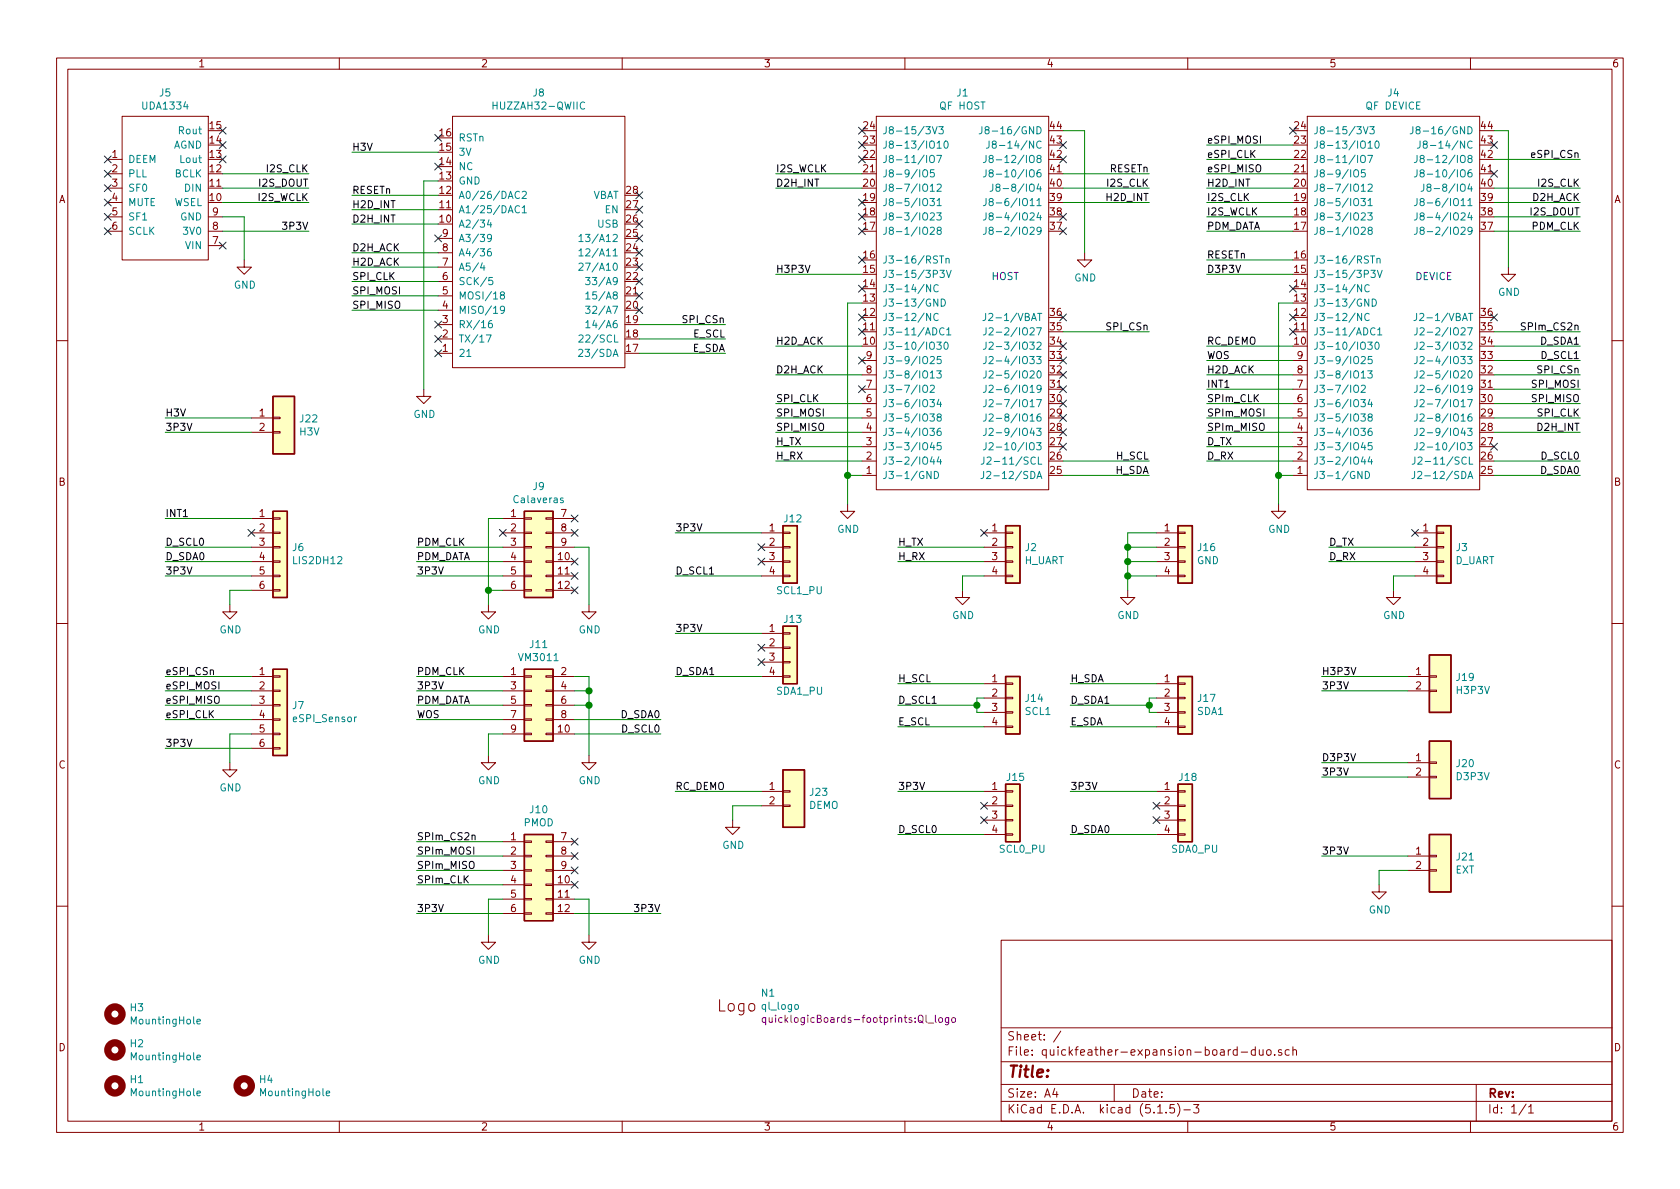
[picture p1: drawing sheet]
EESchema Schematic File Version 4
EELAYER 30 0
EELAYER END
$Descr A4 11693 8268
encoding utf-8
Sheet 1 1
Title ""
Date ""
Rev ""
Comp ""
Comment1 ""
Comment2 ""
Comment3 ""
Comment4 ""
$EndDescr
$Comp
L quicklogicBoardsSympbols:QuickFeather J1
U 1 1
P 6100 3400
F 0 "J1" H 6700 6165 50  0000 C CNN
F 1 "QF HOST" H 6700 6074 50  0000 C CNN
F 2 "quicklogicBoards-footprints:quickfeather" H 6700 6100 50  0001 C CNN
F 3 "" H 6700 6100 50  0001 C CNN
	1    6100 3400
	1    0    0    -1  
$EndComp
$Comp
L quicklogicBoardsSympbols:QuickFeather J4
U 1 1
P 9100 3400
F 0 "J4" H 9700 6165 50  0000 C CNN
F 1 "QF DEVICE" H 9700 6074 50  0000 C CNN
F 2 "quicklogicBoards-footprints:quickfeather" H 9700 6100 50  0001 C CNN
F 3 "" H 9700 6100 50  0001 C CNN
	1    9100 3400
	1    0    0    -1  
$EndComp
$Comp
L quicklogicBoardsSympbols:UDA1334 J5
U 1 1
P 1150 1900
F 0 "J5" H 1150 3165 50  0000 C CNN
F 1 "UDA1334" H 1150 3074 50  0000 C CNN
F 2 "quicklogicBoards-footprints:uda1334" H 1150 1800 50  0001 C CNN
F 3 "" H 1150 1800 50  0001 C CNN
	1    1150 1900
	1    0    0    -1  
$EndComp
$Comp
L quicklogicBoardsSympbols:1x4_Conn J2
U 1 1
P 7050 4300
F 0 "J2" H 7130 4800 50  0000 L CNN
F 1 "H_UART" H 7130 4709 50  0000 L CNN
F 2 "quicklogicBoards-footprints:1x4_Conn" H 7050 5000 50  0001 C CNN
F 3 "" H 7050 5000 50  0001 C CNN
	1    7050 4300
	1    0    0    -1  
$EndComp
$Comp
L quicklogicBoardsSympbols:1x4_Conn J3
U 1 1
P 10050 4300
F 0 "J3" H 10130 4800 50  0000 L CNN
F 1 "D_UART" H 10130 4709 50  0000 L CNN
F 2 "quicklogicBoards-footprints:1x4_Conn" H 10050 5000 50  0001 C CNN
F 3 "" H 10050 5000 50  0001 C CNN
	1    10050 4300
	1    0    0    -1  
$EndComp
Text Notes 6900 1950 0    50   ~ 0
HOST
Text Notes 9850 1950 0    50   ~ 0
DEVICE
Wire Wire Line
	5400 2800 6000 2800
Text Label 5400 2800 0    50   ~ 0
SPI_CLK
Wire Wire Line
	5400 3000 6000 3000
Text Label 5400 3000 0    50   ~ 0
SPI_MISO
Wire Wire Line
	5400 2900 6000 2900
Text Label 5400 2900 0    50   ~ 0
SPI_MOSI
Wire Wire Line
	7400 2300 8000 2300
Text Label 8000 2300 2    50   ~ 0
SPI_CSn
Wire Wire Line
	7400 1400 8000 1400
Text Label 8000 1400 2    50   ~ 0
H2D_INT
Wire Wire Line
	7400 1200 8000 1200
Text Label 8000 1200 2    50   ~ 0
RESETn
Wire Wire Line
	5400 1300 6000 1300
Text Label 5400 1300 0    50   ~ 0
D2H_INT
Wire Wire Line
	5400 2600 6000 2600
Text Label 5400 2600 0    50   ~ 0
D2H_ACK
Wire Wire Line
	5400 2400 6000 2400
Text Label 5400 2400 0    50   ~ 0
H2D_ACK
$Comp
L power:GND #PWR02
U 1 1
P 5900 3500
F 0 "#PWR02" H 5900 3250 50  0001 C CNN
F 1 "GND" H 5905 3327 50  0000 C CNN
F 2 "" H 5900 3500 50  0001 C CNN
F 3 "" H 5900 3500 50  0001 C CNN
	1    5900 3500
	1    0    0    -1  
$EndComp
Wire Wire Line
	6000 3300 5900 3300
Wire Wire Line
	5900 3300 5900 3500
Wire Wire Line
	6000 2100 5900 2100
Wire Wire Line
	5900 2100 5900 3300
Connection ~ 5900 3300
Wire Wire Line
	7400 900  7550 900 
Wire Wire Line
	7550 900  7550 1750
$Comp
L power:GND #PWR03
U 1 1
P 7550 1750
F 0 "#PWR03" H 7550 1500 50  0001 C CNN
F 1 "GND" H 7555 1577 50  0000 C CNN
F 2 "" H 7550 1750 50  0001 C CNN
F 3 "" H 7550 1750 50  0001 C CNN
	1    7550 1750
	1    0    0    -1  
$EndComp
Wire Wire Line
	7400 1300 8000 1300
Text Label 8000 1300 2    50   ~ 0
I2S_CLK
Wire Wire Line
	5400 1200 6000 1200
Text Label 5400 1200 0    50   ~ 0
I2S_WCLK
NoConn ~ 7400 1000
NoConn ~ 7400 1100
NoConn ~ 7400 1500
NoConn ~ 7400 1600
NoConn ~ 6000 1000
NoConn ~ 6000 1100
NoConn ~ 6000 1400
NoConn ~ 6000 1500
NoConn ~ 6000 1600
NoConn ~ 6000 1800
NoConn ~ 6000 2000
NoConn ~ 6000 2200
NoConn ~ 6000 2300
NoConn ~ 6000 2500
NoConn ~ 6000 2700
Wire Wire Line
	5400 3100 6000 3100
Text Label 5400 3100 0    50   ~ 0
H_TX
Wire Wire Line
	5400 3200 6000 3200
Text Label 5400 3200 0    50   ~ 0
H_RX
Wire Wire Line
	8400 3100 9000 3100
Text Label 8400 3100 0    50   ~ 0
D_TX
Wire Wire Line
	8400 3200 9000 3200
Text Label 8400 3200 0    50   ~ 0
D_RX
$Comp
L power:GND #PWR04
U 1 1
P 8900 3500
F 0 "#PWR04" H 8900 3250 50  0001 C CNN
F 1 "GND" H 8905 3327 50  0000 C CNN
F 2 "" H 8900 3500 50  0001 C CNN
F 3 "" H 8900 3500 50  0001 C CNN
	1    8900 3500
	1    0    0    -1  
$EndComp
Wire Wire Line
	9000 3300 8900 3300
Wire Wire Line
	8900 3300 8900 3500
Wire Wire Line
	10400 2900 11000 2900
Text Label 11000 2900 2    50   ~ 0
SPI_CLK
Wire Wire Line
	10400 2800 11000 2800
Text Label 11000 2800 2    50   ~ 0
SPI_MISO
Wire Wire Line
	10400 2700 11000 2700
Text Label 11000 2700 2    50   ~ 0
SPI_MOSI
Wire Wire Line
	10400 2600 11000 2600
Text Label 11000 2600 2    50   ~ 0
SPI_CSn
Wire Wire Line
	10400 1400 11000 1400
Text Label 11000 1400 2    50   ~ 0
D2H_ACK
Wire Wire Line
	10400 3000 11000 3000
Text Label 11000 3000 2    50   ~ 0
D2H_INT
Wire Wire Line
	10400 1500 11000 1500
Text Label 11000 1500 2    50   ~ 0
I2S_DOUT
Wire Wire Line
	8400 1300 9000 1300
Text Label 8400 1300 0    50   ~ 0
H2D_INT
Wire Wire Line
	8400 2600 9000 2600
Text Label 8400 2600 0    50   ~ 0
H2D_ACK
Wire Wire Line
	8400 1800 9000 1800
Text Label 8400 1800 0    50   ~ 0
RESETn
Wire Wire Line
	8400 1400 9000 1400
Text Label 8400 1400 0    50   ~ 0
I2S_CLK
Wire Wire Line
	8400 1500 9000 1500
Text Label 8400 1500 0    50   ~ 0
I2S_WCLK
Wire Wire Line
	10400 1300 11000 1300
Text Label 11000 1300 2    50   ~ 0
I2S_CLK
NoConn ~ 9000 2000
NoConn ~ 9000 2200
NoConn ~ 9000 2300
NoConn ~ 10400 1000
NoConn ~ 10400 1200
NoConn ~ 10400 2200
NoConn ~ 10400 3100
$Comp
L power:GND #PWR05
U 1 1
P 10500 1850
F 0 "#PWR05" H 10500 1600 50  0001 C CNN
F 1 "GND" H 10505 1677 50  0000 C CNN
F 2 "" H 10500 1850 50  0001 C CNN
F 3 "" H 10500 1850 50  0001 C CNN
	1    10500 1850
	1    0    0    -1  
$EndComp
Wire Wire Line
	10400 900  10500 900 
Wire Wire Line
	10500 900  10500 1850
Wire Wire Line
	9000 2100 8900 2100
Wire Wire Line
	8900 2100 8900 3300
Connection ~ 8900 3300
Wire Wire Line
	1550 1600 2150 1600
Text Label 2150 1600 2    50   ~ 0
3P3V
Wire Wire Line
	1550 1400 2150 1400
Text Label 2150 1400 2    50   ~ 0
I2S_WCLK
Wire Wire Line
	1550 1300 2150 1300
Text Label 2150 1300 2    50   ~ 0
I2S_DOUT
Wire Wire Line
	1550 1200 2150 1200
Text Label 2150 1200 2    50   ~ 0
I2S_CLK
$Comp
L power:GND #PWR06
U 1 1
P 1700 1800
F 0 "#PWR06" H 1700 1550 50  0001 C CNN
F 1 "GND" H 1705 1627 50  0000 C CNN
F 2 "" H 1700 1800 50  0001 C CNN
F 3 "" H 1700 1800 50  0001 C CNN
	1    1700 1800
	1    0    0    -1  
$EndComp
Wire Wire Line
	1550 1500 1700 1500
Wire Wire Line
	1700 1500 1700 1800
NoConn ~ 1550 900 
NoConn ~ 1550 1000
NoConn ~ 1550 1100
NoConn ~ 1550 1700
NoConn ~ 750  1100
NoConn ~ 750  1200
NoConn ~ 750  1300
NoConn ~ 750  1400
NoConn ~ 750  1500
NoConn ~ 750  1600
Wire Wire Line
	6250 3800 6850 3800
Text Label 6250 3800 0    50   ~ 0
H_TX
Wire Wire Line
	9250 3800 9850 3800
Text Label 9250 3800 0    50   ~ 0
D_TX
Wire Wire Line
	6250 3900 6850 3900
Text Label 6250 3900 0    50   ~ 0
H_RX
Wire Wire Line
	9250 3900 9850 3900
Text Label 9250 3900 0    50   ~ 0
D_RX
$Comp
L power:GND #PWR01
U 1 1
P 9700 4100
F 0 "#PWR01" H 9700 3850 50  0001 C CNN
F 1 "GND" H 9705 3927 50  0000 C CNN
F 2 "" H 9700 4100 50  0001 C CNN
F 3 "" H 9700 4100 50  0001 C CNN
	1    9700 4100
	1    0    0    -1  
$EndComp
Wire Wire Line
	9850 4000 9700 4000
Wire Wire Line
	9700 4000 9700 4100
Wire Wire Line
	6850 4000 6700 4000
NoConn ~ 6850 3700
NoConn ~ 9850 3700
NoConn ~ 7400 2200
NoConn ~ 7400 2400
NoConn ~ 7400 2500
NoConn ~ 7400 2600
NoConn ~ 7400 2700
NoConn ~ 7400 2800
NoConn ~ 7400 2900
NoConn ~ 7400 3000
NoConn ~ 7400 3100
$Comp
L quicklogicBoardsSympbols:huzzah32 J8
U 1 1
P 3150 2550
F 0 "J8" H 3750 4465 50  0000 C CNN
F 1 "HUZZAH32-QWIIC" H 3750 4374 50  0000 C CNN
F 2 "quicklogicBoards-footprints:huzzah32" H 3725 4375 50  0001 C CNN
F 3 "" H 3725 4375 50  0001 C CNN
	1    3150 2550
	1    0    0    -1  
$EndComp
$Comp
L quicklogicBoardsSympbols:2x6_Conn J9
U 1 1
P 3700 4200
F 0 "J9" H 3750 5025 50  0000 C CNN
F 1 "Calaveras" H 3750 4934 50  0000 C CNN
F 2 "quicklogicBoards-footprints:2x6_Conn" H 3800 4900 50  0001 C CNN
F 3 "" H 3800 4900 50  0001 C CNN
	1    3700 4200
	1    0    0    -1  
$EndComp
$Comp
L quicklogicBoardsSympbols:2x5_Conn J11
U 1 1
P 3800 5300
F 0 "J11" H 3750 6125 50  0000 C CNN
F 1 "VM3011" H 3750 6034 50  0000 C CNN
F 2 "quicklogicBoards-footprints:2x5_Conn" H 3800 6000 50  0001 C CNN
F 3 "" H 3800 6000 50  0001 C CNN
	1    3800 5300
	1    0    0    -1  
$EndComp
$Comp
L quicklogicBoardsSympbols:2x6_Conn J10
U 1 1
P 3700 6450
F 0 "J10" H 3750 7275 50  0000 C CNN
F 1 "PMOD" H 3750 7184 50  0000 C CNN
F 2 "quicklogicBoards-footprints:2x6_Conn" H 3800 7150 50  0001 C CNN
F 3 "" H 3800 7150 50  0001 C CNN
	1    3700 6450
	1    0    0    -1  
$EndComp
$Comp
L quicklogicBoardsSympbols:1x6_Conn J7
U 1 1
P 1950 5300
F 0 "J7" H 2030 5700 50  0000 L CNN
F 1 "eSPI_Sensor" H 2030 5609 50  0000 L CNN
F 2 "quicklogicBoards-footprints:1x6_pinhead" H 1950 6000 50  0001 C CNN
F 3 "" H 1950 6000 50  0001 C CNN
	1    1950 5300
	1    0    0    -1  
$EndComp
$Comp
L Mechanical:MountingHole H1
U 1 1
P 800 7550
F 0 "H1" H 900 7596 50  0000 L CNN
F 1 "MountingHole" H 900 7505 50  0000 L CNN
F 2 "MPAD" H 800 7550 50  0001 C CNN
F 3 "~" H 800 7550 50  0001 C CNN
	1    800  7550
	1    0    0    -1  
$EndComp
$Comp
L quicklogicBoardsSympbols:1x6_Conn J6
U 1 1
P 1950 4200
F 0 "J6" H 2030 4600 50  0000 L CNN
F 1 "LIS2DH12" H 2030 4509 50  0000 L CNN
F 2 "quicklogicBoards-footprints:1x6_Conn" H 1950 4900 50  0001 C CNN
F 3 "" H 1950 4900 50  0001 C CNN
	1    1950 4200
	1    0    0    -1  
$EndComp
Wire Wire Line
	2450 1950 3050 1950
Text Label 2450 1950 0    50   ~ 0
SPI_CLK
Wire Wire Line
	2450 2150 3050 2150
Text Label 2450 2150 0    50   ~ 0
SPI_MISO
Wire Wire Line
	2450 2050 3050 2050
Text Label 2450 2050 0    50   ~ 0
SPI_MOSI
Wire Wire Line
	4450 2250 5050 2250
Text Label 5050 2250 2    50   ~ 0
SPI_CSn
Wire Wire Line
	2450 1750 3050 1750
Text Label 2450 1750 0    50   ~ 0
D2H_ACK
Wire Wire Line
	2450 1850 3050 1850
Text Label 2450 1850 0    50   ~ 0
H2D_ACK
Wire Wire Line
	2450 1450 3050 1450
Text Label 2450 1450 0    50   ~ 0
H2D_INT
Wire Wire Line
	2450 1550 3050 1550
Text Label 2450 1550 0    50   ~ 0
D2H_INT
Wire Wire Line
	2450 1350 3050 1350
Text Label 2450 1350 0    50   ~ 0
RESETn
Wire Wire Line
	2450 1050 3050 1050
Text Label 2450 1050 0    50   ~ 0
H3V
Wire Wire Line
	4450 2350 5050 2350
Text Label 5050 2350 2    50   ~ 0
E_SCL
Wire Wire Line
	4450 2450 5050 2450
Text Label 5050 2450 2    50   ~ 0
E_SDA
$Comp
L power:GND #PWR09
U 1 1
P 2950 2700
F 0 "#PWR09" H 2950 2450 50  0001 C CNN
F 1 "GND" H 2955 2527 50  0000 C CNN
F 2 "" H 2950 2700 50  0001 C CNN
F 3 "" H 2950 2700 50  0001 C CNN
	1    2950 2700
	1    0    0    -1  
$EndComp
Wire Wire Line
	3050 1250 2950 1250
Wire Wire Line
	2950 1250 2950 2700
NoConn ~ 3050 950 
NoConn ~ 3050 1150
NoConn ~ 4450 1350
NoConn ~ 4450 1450
NoConn ~ 4450 1550
NoConn ~ 4450 1650
NoConn ~ 4450 1750
NoConn ~ 4450 1850
NoConn ~ 4450 1950
NoConn ~ 4450 2050
NoConn ~ 4450 2150
NoConn ~ 3050 1650
NoConn ~ 3050 2250
NoConn ~ 3050 2350
NoConn ~ 3050 2450
$Comp
L power:GND #PWR016
U 1 1
P 6700 4100
F 0 "#PWR016" H 6700 3850 50  0001 C CNN
F 1 "GND" H 6705 3927 50  0000 C CNN
F 2 "" H 6700 4100 50  0001 C CNN
F 3 "" H 6700 4100 50  0001 C CNN
	1    6700 4100
	1    0    0    -1  
$EndComp
Wire Wire Line
	6700 4000 6700 4100
Wire Wire Line
	1150 3600 1750 3600
Text Label 1150 3600 0    50   ~ 0
INT1
Wire Wire Line
	1150 4000 1750 4000
Text Label 1150 4000 0    50   ~ 0
3P3V
$Comp
L power:GND #PWR07
U 1 1
P 1600 4200
F 0 "#PWR07" H 1600 3950 50  0001 C CNN
F 1 "GND" H 1605 4027 50  0000 C CNN
F 2 "" H 1600 4200 50  0001 C CNN
F 3 "" H 1600 4200 50  0001 C CNN
	1    1600 4200
	1    0    0    -1  
$EndComp
Wire Wire Line
	1750 4100 1600 4100
Wire Wire Line
	1600 4100 1600 4200
Wire Wire Line
	1150 5200 1750 5200
Text Label 1150 5200 0    50   ~ 0
3P3V
Wire Wire Line
	1150 4700 1750 4700
Text Label 1150 4700 0    50   ~ 0
eSPI_CSn
Wire Wire Line
	1150 4800 1750 4800
Text Label 1150 4800 0    50   ~ 0
eSPI_MOSI
Wire Wire Line
	1150 4900 1750 4900
Text Label 1150 4900 0    50   ~ 0
eSPI_MISO
Wire Wire Line
	1150 5000 1750 5000
Text Label 1150 5000 0    50   ~ 0
eSPI_CLK
$Comp
L power:GND #PWR08
U 1 1
P 1600 5300
F 0 "#PWR08" H 1600 5050 50  0001 C CNN
F 1 "GND" H 1605 5127 50  0000 C CNN
F 2 "" H 1600 5300 50  0001 C CNN
F 3 "" H 1600 5300 50  0001 C CNN
	1    1600 5300
	1    0    0    -1  
$EndComp
Wire Wire Line
	1750 5100 1600 5100
Wire Wire Line
	1600 5100 1600 5300
Wire Wire Line
	2900 3800 3500 3800
Text Label 2900 3800 0    50   ~ 0
PDM_CLK
Wire Wire Line
	2900 3900 3500 3900
Text Label 2900 3900 0    50   ~ 0
PDM_DATA
Wire Wire Line
	2900 4000 3500 4000
Text Label 2900 4000 0    50   ~ 0
3P3V
$Comp
L power:GND #PWR010
U 1 1
P 3400 4200
F 0 "#PWR010" H 3400 3950 50  0001 C CNN
F 1 "GND" H 3405 4027 50  0000 C CNN
F 2 "" H 3400 4200 50  0001 C CNN
F 3 "" H 3400 4200 50  0001 C CNN
	1    3400 4200
	1    0    0    -1  
$EndComp
$Comp
L power:GND #PWR013
U 1 1
P 4100 4200
F 0 "#PWR013" H 4100 3950 50  0001 C CNN
F 1 "GND" H 4105 4027 50  0000 C CNN
F 2 "" H 4100 4200 50  0001 C CNN
F 3 "" H 4100 4200 50  0001 C CNN
	1    4100 4200
	1    0    0    -1  
$EndComp
Wire Wire Line
	3500 3600 3400 3600
Wire Wire Line
	3400 3600 3400 4100
Wire Wire Line
	3500 4100 3400 4100
Connection ~ 3400 4100
Wire Wire Line
	3400 4100 3400 4200
Wire Wire Line
	4000 3800 4100 3800
Wire Wire Line
	4100 3800 4100 4200
NoConn ~ 3500 3700
NoConn ~ 4000 3600
NoConn ~ 4000 3700
NoConn ~ 4000 3900
NoConn ~ 4000 4000
NoConn ~ 4000 4100
Wire Wire Line
	2900 4700 3500 4700
Text Label 2900 4700 0    50   ~ 0
PDM_CLK
Wire Wire Line
	2900 4800 3500 4800
Text Label 2900 4800 0    50   ~ 0
3P3V
Wire Wire Line
	2900 4900 3500 4900
Text Label 2900 4900 0    50   ~ 0
PDM_DATA
Wire Wire Line
	2900 5000 3500 5000
Text Label 2900 5000 0    50   ~ 0
WOS
Wire Wire Line
	3500 5100 3400 5100
Wire Wire Line
	3400 5100 3400 5250
Wire Wire Line
	4000 4900 4100 4900
Wire Wire Line
	4100 4900 4100 5250
Wire Wire Line
	4000 4700 4100 4700
Wire Wire Line
	4100 4700 4100 4800
Connection ~ 4100 4900
Wire Wire Line
	4000 4800 4100 4800
Connection ~ 4100 4800
Wire Wire Line
	4100 4800 4100 4900
Wire Wire Line
	2900 5850 3500 5850
Text Label 2900 5850 0    50   ~ 0
SPIm_CS2n
Wire Wire Line
	2900 5950 3500 5950
Text Label 2900 5950 0    50   ~ 0
SPIm_MOSI
Wire Wire Line
	2900 6050 3500 6050
Text Label 2900 6050 0    50   ~ 0
SPIm_MISO
Wire Wire Line
	2900 6150 3500 6150
Text Label 2900 6150 0    50   ~ 0
SPIm_CLK
Wire Wire Line
	2900 6350 3500 6350
Text Label 2900 6350 0    50   ~ 0
3P3V
Wire Wire Line
	4000 6350 4600 6350
Text Label 4600 6350 2    50   ~ 0
3P3V
NoConn ~ 4000 5850
NoConn ~ 4000 5950
NoConn ~ 4000 6050
NoConn ~ 4000 6150
$Comp
L power:GND #PWR014
U 1 1
P 4100 5250
F 0 "#PWR014" H 4100 5000 50  0001 C CNN
F 1 "GND" H 4105 5077 50  0000 C CNN
F 2 "" H 4100 5250 50  0001 C CNN
F 3 "" H 4100 5250 50  0001 C CNN
	1    4100 5250
	1    0    0    -1  
$EndComp
$Comp
L power:GND #PWR011
U 1 1
P 3400 5250
F 0 "#PWR011" H 3400 5000 50  0001 C CNN
F 1 "GND" H 3405 5077 50  0000 C CNN
F 2 "" H 3400 5250 50  0001 C CNN
F 3 "" H 3400 5250 50  0001 C CNN
	1    3400 5250
	1    0    0    -1  
$EndComp
$Comp
L power:GND #PWR015
U 1 1
P 4100 6500
F 0 "#PWR015" H 4100 6250 50  0001 C CNN
F 1 "GND" H 4105 6327 50  0000 C CNN
F 2 "" H 4100 6500 50  0001 C CNN
F 3 "" H 4100 6500 50  0001 C CNN
	1    4100 6500
	1    0    0    -1  
$EndComp
$Comp
L power:GND #PWR012
U 1 1
P 3400 6500
F 0 "#PWR012" H 3400 6250 50  0001 C CNN
F 1 "GND" H 3405 6327 50  0000 C CNN
F 2 "" H 3400 6500 50  0001 C CNN
F 3 "" H 3400 6500 50  0001 C CNN
	1    3400 6500
	1    0    0    -1  
$EndComp
Wire Wire Line
	3500 6250 3400 6250
Wire Wire Line
	3400 6250 3400 6500
Wire Wire Line
	4100 6250 4100 6500
Wire Wire Line
	4000 6250 4100 6250
$Comp
L Mechanical:MountingHole H2
U 1 1
P 800 7300
F 0 "H2" H 900 7346 50  0000 L CNN
F 1 "MountingHole" H 900 7255 50  0000 L CNN
F 2 "MPAD" H 800 7300 50  0001 C CNN
F 3 "~" H 800 7300 50  0001 C CNN
	1    800  7300
	1    0    0    -1  
$EndComp
$Comp
L Mechanical:MountingHole H3
U 1 1
P 800 7050
F 0 "H3" H 900 7096 50  0000 L CNN
F 1 "MountingHole" H 900 7005 50  0000 L CNN
F 2 "MPAD" H 800 7050 50  0001 C CNN
F 3 "~" H 800 7050 50  0001 C CNN
	1    800  7050
	1    0    0    -1  
$EndComp
$Comp
L Mechanical:MountingHole H4
U 1 1
P 1700 7550
F 0 "H4" H 1800 7596 50  0000 L CNN
F 1 "MountingHole" H 1800 7505 50  0000 L CNN
F 2 "MPAD" H 1700 7550 50  0001 C CNN
F 3 "~" H 1700 7550 50  0001 C CNN
	1    1700 7550
	1    0    0    -1  
$EndComp
$Comp
L quicklogicBoardsSympbols:1x2_Conn J19
U 1 1
P 10000 5200
F 0 "J19" H 10130 5696 50  0000 L CNN
F 1 "H3P3V" H 10130 5605 50  0000 L CNN
F 2 "quicklogicBoards-footprints:1x2_Conn" H 10000 5900 50  0001 C CNN
F 3 "" H 10000 5900 50  0001 C CNN
	1    10000 5200
	1    0    0    -1  
$EndComp
$Comp
L quicklogicBoardsSympbols:1x2_Conn J20
U 1 1
P 10000 5800
F 0 "J20" H 10130 6296 50  0000 L CNN
F 1 "D3P3V" H 10130 6205 50  0000 L CNN
F 2 "quicklogicBoards-footprints:1x2_Conn" H 10000 6500 50  0001 C CNN
F 3 "" H 10000 6500 50  0001 C CNN
	1    10000 5800
	1    0    0    -1  
$EndComp
Wire Wire Line
	9200 4700 9800 4700
Text Label 9200 4700 0    50   ~ 0
H3P3V
Wire Wire Line
	9200 5300 9800 5300
Text Label 9200 5300 0    50   ~ 0
D3P3V
Wire Wire Line
	9200 4800 9800 4800
Text Label 9200 4800 0    50   ~ 0
3P3V
Wire Wire Line
	9200 5400 9800 5400
Text Label 9200 5400 0    50   ~ 0
3P3V
$Comp
L quicklogicBoardsSympbols:1x4_Conn J16
U 1 1
P 8250 4300
F 0 "J16" H 8330 4800 50  0000 L CNN
F 1 "GND" H 8330 4709 50  0000 L CNN
F 2 "quicklogicBoards-footprints:1x4_Conn" H 8250 5000 50  0001 C CNN
F 3 "" H 8250 5000 50  0001 C CNN
	1    8250 4300
	1    0    0    -1  
$EndComp
$Comp
L power:GND #PWR017
U 1 1
P 7850 4100
F 0 "#PWR017" H 7850 3850 50  0001 C CNN
F 1 "GND" H 7855 3927 50  0000 C CNN
F 2 "" H 7850 4100 50  0001 C CNN
F 3 "" H 7850 4100 50  0001 C CNN
	1    7850 4100
	1    0    0    -1  
$EndComp
Wire Wire Line
	8050 4000 7850 4000
Wire Wire Line
	7850 4000 7850 4100
Wire Wire Line
	8050 3900 7850 3900
Wire Wire Line
	7850 3900 7850 4000
Connection ~ 7850 4000
Wire Wire Line
	8050 3800 7850 3800
Wire Wire Line
	7850 3800 7850 3900
Connection ~ 7850 3900
Wire Wire Line
	8050 3700 7850 3700
Wire Wire Line
	7850 3700 7850 3800
Connection ~ 7850 3800
Wire Wire Line
	10400 1600 11000 1600
Text Label 11000 1600 2    50   ~ 0
PDM_CLK
Wire Wire Line
	8400 1600 9000 1600
Text Label 8400 1600 0    50   ~ 0
PDM_DATA
Wire Wire Line
	8400 2800 9000 2800
Text Label 8400 2800 0    50   ~ 0
SPIm_CLK
Wire Wire Line
	8400 2900 9000 2900
Text Label 8400 2900 0    50   ~ 0
SPIm_MOSI
Wire Wire Line
	8400 3000 9000 3000
Text Label 8400 3000 0    50   ~ 0
SPIm_MISO
Wire Wire Line
	10400 2300 11000 2300
Text Label 11000 2300 2    50   ~ 0
SPIm_CS2n
Wire Wire Line
	8400 2400 9000 2400
Text Label 8400 2400 0    50   ~ 0
RC_DEMO
Wire Wire Line
	8400 1200 9000 1200
Text Label 8400 1200 0    50   ~ 0
eSPI_MISO
Wire Wire Line
	8400 1100 9000 1100
Text Label 8400 1100 0    50   ~ 0
eSPI_CLK
Wire Wire Line
	10400 1100 11000 1100
Text Label 11000 1100 2    50   ~ 0
eSPI_CSn
Wire Wire Line
	8400 1000 9000 1000
Text Label 8400 1000 0    50   ~ 0
eSPI_MOSI
Wire Wire Line
	10400 2500 11000 2500
Text Label 11000 2500 2    50   ~ 0
D_SCL1
Wire Wire Line
	10400 2400 11000 2400
Text Label 11000 2400 2    50   ~ 0
D_SDA1
Wire Wire Line
	8400 2500 9000 2500
Text Label 8400 2500 0    50   ~ 0
WOS
Wire Wire Line
	8400 2700 9000 2700
Text Label 8400 2700 0    50   ~ 0
INT1
NoConn ~ 1750 3700
Wire Wire Line
	7400 3200 8000 3200
Text Label 8000 3200 2    50   ~ 0
H_SCL
Wire Wire Line
	7400 3300 8000 3300
Text Label 8000 3300 2    50   ~ 0
H_SDA
$Comp
L quicklogicBoardsSympbols:1x4_Conn J17
U 1 1
P 8250 5350
F 0 "J17" H 8330 5850 50  0000 L CNN
F 1 "SDA1" H 8330 5759 50  0000 L CNN
F 2 "quicklogicBoards-footprints:1x4_Conn" H 8250 6050 50  0001 C CNN
F 3 "" H 8250 6050 50  0001 C CNN
	1    8250 5350
	1    0    0    -1  
$EndComp
$Comp
L quicklogicBoardsSympbols:1x4_Conn J14
U 1 1
P 7050 5350
F 0 "J14" H 7130 5850 50  0000 L CNN
F 1 "SCL1" H 7130 5759 50  0000 L CNN
F 2 "quicklogicBoards-footprints:1x4_Conn" H 7050 6050 50  0001 C CNN
F 3 "" H 7050 6050 50  0001 C CNN
	1    7050 5350
	1    0    0    -1  
$EndComp
Wire Wire Line
	7450 4750 8050 4750
Text Label 7450 4750 0    50   ~ 0
H_SDA
Wire Wire Line
	7450 5050 8050 5050
Text Label 7450 5050 0    50   ~ 0
E_SDA
Wire Wire Line
	6250 4750 6850 4750
Text Label 6250 4750 0    50   ~ 0
H_SCL
Wire Wire Line
	6250 5050 6850 5050
Text Label 6250 5050 0    50   ~ 0
E_SCL
Wire Wire Line
	8050 4850 8000 4850
Wire Wire Line
	8000 4850 8000 4900
Wire Wire Line
	8000 4950 8050 4950
Wire Wire Line
	6850 4850 6800 4850
Wire Wire Line
	6800 4850 6800 4900
Wire Wire Line
	6800 4950 6850 4950
Wire Wire Line
	6250 4900 6800 4900
Connection ~ 6800 4900
Wire Wire Line
	6800 4900 6800 4950
Wire Wire Line
	7450 4900 8000 4900
Connection ~ 8000 4900
Wire Wire Line
	8000 4900 8000 4950
Text Label 7450 4900 0    50   ~ 0
D_SDA1
Text Label 6250 4900 0    50   ~ 0
D_SCL1
$Comp
L quicklogicBoardsSympbols:1x2_Conn J21
U 1 1
P 10000 6450
F 0 "J21" H 10130 6946 50  0000 L CNN
F 1 "EXT" H 10130 6855 50  0000 L CNN
F 2 "quicklogicBoards-footprints:1x2_Conn" H 10000 7150 50  0001 C CNN
F 3 "" H 10000 7150 50  0001 C CNN
	1    10000 6450
	1    0    0    -1  
$EndComp
Wire Wire Line
	9200 5950 9800 5950
Text Label 9200 5950 0    50   ~ 0
3P3V
$Comp
L power:GND #PWR018
U 1 1
P 9600 6150
F 0 "#PWR018" H 9600 5900 50  0001 C CNN
F 1 "GND" H 9605 5977 50  0000 C CNN
F 2 "" H 9600 6150 50  0001 C CNN
F 3 "" H 9600 6150 50  0001 C CNN
	1    9600 6150
	1    0    0    -1  
$EndComp
Wire Wire Line
	9800 6050 9600 6050
Wire Wire Line
	9600 6050 9600 6150
$Comp
L quicklogicBoardsSympbols:1x4_Conn J12
U 1 1
P 5500 4300
F 0 "J12" H 5450 5000 50  0000 L CNN
F 1 "SCL1_PU" H 5400 4500 50  0000 L CNN
F 2 "quicklogicBoards-footprints:1x4_Conn" H 5500 5000 50  0001 C CNN
F 3 "" H 5500 5000 50  0001 C CNN
	1    5500 4300
	1    0    0    -1  
$EndComp
NoConn ~ 5300 3800
NoConn ~ 5300 3900
Wire Wire Line
	4700 3700 5300 3700
Text Label 4700 3700 0    50   ~ 0
3P3V
Wire Wire Line
	4700 4000 5300 4000
Text Label 4700 4000 0    50   ~ 0
D_SCL1
$Comp
L quicklogicBoardsSympbols:1x4_Conn J13
U 1 1
P 5500 5000
F 0 "J13" H 5450 5700 50  0000 L CNN
F 1 "SDA1_PU" H 5400 5200 50  0000 L CNN
F 2 "quicklogicBoards-footprints:1x4_Conn" H 5500 5700 50  0001 C CNN
F 3 "" H 5500 5700 50  0001 C CNN
	1    5500 5000
	1    0    0    -1  
$EndComp
NoConn ~ 5300 4500
NoConn ~ 5300 4600
Wire Wire Line
	4700 4400 5300 4400
Text Label 4700 4400 0    50   ~ 0
3P3V
Wire Wire Line
	4700 4700 5300 4700
Text Label 4700 4700 0    50   ~ 0
D_SDA1
$Comp
L quicklogicBoardsSympbols:1x4_Conn J18
U 1 1
P 8250 6100
F 0 "J18" H 8200 6800 50  0000 L CNN
F 1 "SDA0_PU" H 8150 6300 50  0000 L CNN
F 2 "quicklogicBoards-footprints:1x4_Conn" H 8250 6800 50  0001 C CNN
F 3 "" H 8250 6800 50  0001 C CNN
	1    8250 6100
	1    0    0    -1  
$EndComp
NoConn ~ 8050 5600
NoConn ~ 8050 5700
Wire Wire Line
	7450 5500 8050 5500
Text Label 7450 5500 0    50   ~ 0
3P3V
Wire Wire Line
	7450 5800 8050 5800
Text Label 7450 5800 0    50   ~ 0
D_SDA0
$Comp
L quicklogicBoardsSympbols:1x4_Conn J15
U 1 1
P 7050 6100
F 0 "J15" H 7000 6800 50  0000 L CNN
F 1 "SCL0_PU" H 6950 6300 50  0000 L CNN
F 2 "quicklogicBoards-footprints:1x4_Conn" H 7050 6800 50  0001 C CNN
F 3 "" H 7050 6800 50  0001 C CNN
	1    7050 6100
	1    0    0    -1  
$EndComp
NoConn ~ 6850 5600
NoConn ~ 6850 5700
Wire Wire Line
	6250 5500 6850 5500
Text Label 6250 5500 0    50   ~ 0
3P3V
Wire Wire Line
	6250 5800 6850 5800
Text Label 6250 5800 0    50   ~ 0
D_SCL0
$Comp
L quicklogicBoardsSympbols:1x2_Conn J22
U 1 1
P 1950 3400
F 0 "J22" H 2080 3896 50  0000 L CNN
F 1 "H3V" H 2080 3805 50  0000 L CNN
F 2 "quicklogicBoards-footprints:1x2_Conn" H 1950 4100 50  0001 C CNN
F 3 "" H 1950 4100 50  0001 C CNN
	1    1950 3400
	1    0    0    -1  
$EndComp
Wire Wire Line
	1150 2900 1750 2900
Text Label 1150 2900 0    50   ~ 0
H3V
Wire Wire Line
	1150 3000 1750 3000
Text Label 1150 3000 0    50   ~ 0
3P3V
Wire Wire Line
	4000 5100 4600 5100
Text Label 4600 5100 2    50   ~ 0
D_SCL0
Wire Wire Line
	4000 5000 4600 5000
Text Label 4600 5000 2    50   ~ 0
D_SDA0
$Comp
L quicklogicBoardsSympbols:1x2_Conn J23
U 1 1
P 5500 6000
F 0 "J23" H 5630 6496 50  0000 L CNN
F 1 "DEMO" H 5630 6405 50  0000 L CNN
F 2 "quicklogicBoards-footprints:1x2_Conn" H 5500 6700 50  0001 C CNN
F 3 "" H 5500 6700 50  0001 C CNN
	1    5500 6000
	1    0    0    -1  
$EndComp
Wire Wire Line
	4700 5500 5300 5500
Text Label 4700 5500 0    50   ~ 0
RC_DEMO
$Comp
L power:GND #PWR019
U 1 1
P 5100 5700
F 0 "#PWR019" H 5100 5450 50  0001 C CNN
F 1 "GND" H 5105 5527 50  0000 C CNN
F 2 "" H 5100 5700 50  0001 C CNN
F 3 "" H 5100 5700 50  0001 C CNN
	1    5100 5700
	1    0    0    -1  
$EndComp
Wire Wire Line
	5300 5600 5100 5600
Wire Wire Line
	5100 5600 5100 5700
Wire Wire Line
	10400 3300 11000 3300
Text Label 11000 3300 2    50   ~ 0
D_SDA0
Wire Wire Line
	10400 3200 11000 3200
Text Label 11000 3200 2    50   ~ 0
D_SCL0
Wire Wire Line
	1150 3800 1750 3800
Text Label 1150 3800 0    50   ~ 0
D_SCL0
Wire Wire Line
	1150 3900 1750 3900
Text Label 1150 3900 0    50   ~ 0
D_SDA0
Wire Wire Line
	5400 1900 6000 1900
Text Label 5400 1900 0    50   ~ 0
H3P3V
NoConn ~ 6000 900 
Wire Wire Line
	8400 1900 9000 1900
Text Label 8400 1900 0    50   ~ 0
D3P3V
NoConn ~ 9000 900 
$Comp
L quicklogicBoardsSympbols:ql_logo N1
U 1 1
P 5100 6950
F 0 "N1" H 5294 6998 50  0000 L CNN
F 1 "ql_logo" H 5294 6907 50  0000 L CNN
F 2 "quicklogicBoards-footprints:Ql_logo" H 5294 6816 50  0000 L CNN
F 3 "" H 5100 6950 50  0001 C CNN
	1    5100 6950
	1    0    0    -1  
$EndComp
$EndSCHEMATC
